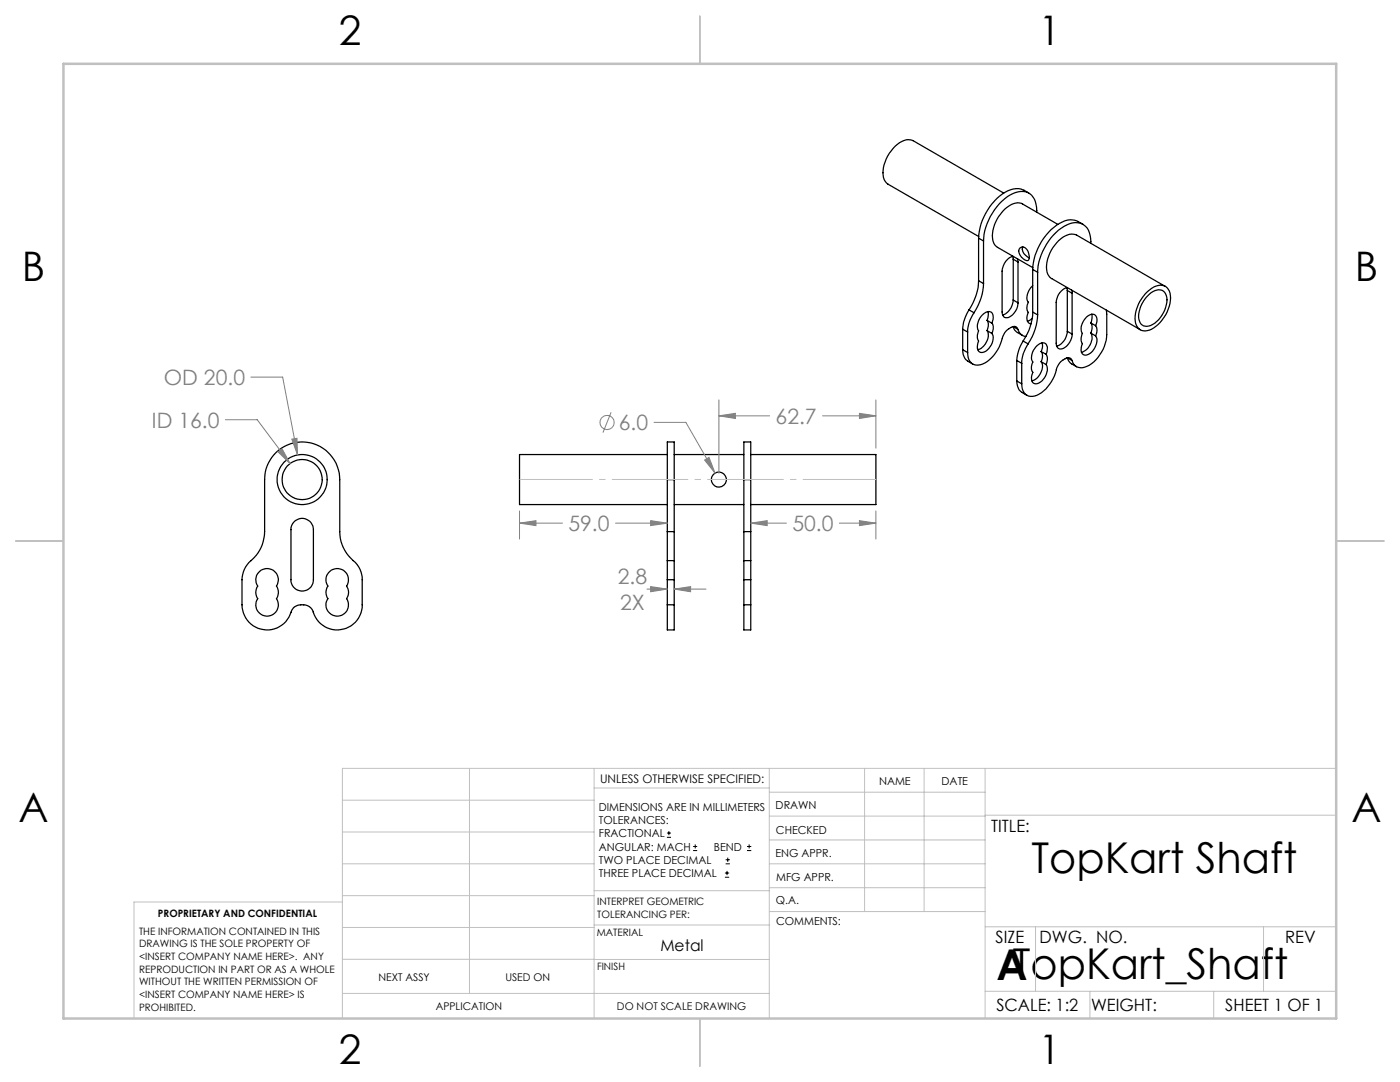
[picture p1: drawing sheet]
<svg xmlns="http://www.w3.org/2000/svg" width="279mm" height="216mm" viewBox="0 0 279 216" stroke-linecap="round" stroke-linejoin="round" font-family="sans-serif">
<g fill="none" stroke="#000" stroke-width=".25">
<path d="M200.3 38.5l-18.1-10.4a3.6 3.6 0 0 0-3.9 1.5 6.6 6.6 0 0 0-1.8 6.2l.7 .9 18.1 10.5M205.3 38.5a4.1 4.1 0 0 0-5.2 .2 11.9 11.9 0 0 0-4.8 8.8M195.3 56a11.1 11.1 0 0 1-1.9 5.8M195.3 47.5l1 .6M195.3 56l1 .6M195.3 47.5v8.5M196.3 56.6a11.1 11.1 0 0 1-1.9 5.8M196.3 48.1v8.5M202.1 51.2l.1 .5M202.2 51.2a3.2 3.2 0 0 0-2.2 2.9v8.2a.96 .96 0 0 0 .4 1 .96 .96 0 0 0 1.2-.1 3.4 3.4 0 0 0 1.6-2.8M202.2 59.9a3.2 3.2 0 0 1-2.1 2.9M202.2 51.7l1 .6"/>
<path d="M202.2 59.9l1 .5M202.2 51.7v8.2M203.1 51.6l.1 .7M203.2 52.3v8.1M203.6 49.5a1.22 1.22 0 0 1 1.7 1.2 1.17 1.17 0 0 1-.1 1.3 2.02 2.02 0 0 1-1.8-2.3zM204.1 49.3a1.91 1.91 0 0 0 1.3 2.2M206.1 57a3.3 3.3 0 0 0-1 3.1l.1 .2a1.97 1.97 0 0 0 0 2 1.47 1.47 0 0 0 .6 2.3M206.1 53.8l1 .5M206.1 53.8v8.5M206.9 42.3a4.1 4.1 0 0 0-1.8-3.9 5.1 5.1 0 0 0-5.1 1.7 12.1 12.1 0 0 0-3.7 8M207.1 54.3v8.5M211.1 44.8l-7-4.1a2.93 2.93 0 0 0-3.2 .7 6.9 6.9 0 0 0-2.6 7l.7 .9 7.1 4.1"/>
<path d="M212.9 57.4l.1 .6M213 57.4a3.2 3.2 0 0 0-2.2 3v8.1a1.04 1.04 0 0 0 .7 1.1 1.04 1.04 0 0 0 1.2-.4l1-1.4 .3-1.1M213 58l1 .5M213 58v8.1M213.9 57.9l.1 .6M214 58.5v8.2M216.1 44.8a3.9 3.9 0 0 0-4.7-.2 11.6 11.6 0 0 0-5.3 9.2M217.7 48.5a4.1 4.1 0 0 0-1.8-3.8 4.1 4.1 0 0 0-4.1 .8 11.9 11.9 0 0 0-4.7 8.8M228.6 58.6a3.9 3.9 0 0 1 3.7-1.6 2.58 2.58 0 0 1 1.3 3 7.7 7.7 0 0 1-4.2 5.9 1.98 1.98 0 0 1-2.8-1.9 7.6 7.6 0 0 1 2-5.4zM228.9 59.2a2.68 2.68 0 0 1 3.3-1.1 2.89 2.89 0 0 1 .4 3.2 5.2 5.2 0 0 1-3.7 3.8 1.68 1.68 0 0 1-1.7-2 6.2 6.2 0 0 1 1.7-3.9zM232.6 57.1l-17.7-10.2a3.6 3.6 0 0 0-4 1.5 6.6 6.6 0 0 0-1.8 6.3l.7 .9 17.8 10.2M192.1 69.8l.1 1a2.64 2.64 0 0 0 1.9 1.8"/>
<path d="M192.1 65.7l1 .6M192.1 69.8l1 .5M192.1 65.7v4.1M193.1 66.3v4M193.4 61.8a7.9 7.9 0 0 0-1.3 3.9M193.4 61.8l1 .6M194.4 62.4a7.1 7.1 0 0 0-1.3 3.9M197 66a2.99 2.99 0 0 1-1.9 3.8M197 63.9a2.19 2.19 0 0 1 0 2.1M197 63.9l.9 .6M197 66l.9 .5M197.2 62.2v.9l-.2 .8"/>
<path d="M197.9 64.5a1.95 1.95 0 0 1 0 2M197.9 64.5a1.61 1.61 0 0 0-.3-2.3 2.77 2.77 0 0 0-2.5 2.6v.7a.86 .86 0 0 1 0 1.1v.9l.2 .6-.1 .3a1.28 1.28 0 0 0 .7 1.9 3 3 0 0 0 2.2-3.6l-.2-.2M202.2 65.2a2.53 2.53 0 0 0 1.8 1.7M202.2 65.2l.9 .5M202.9 76a2.7 2.7 0 0 0 2 2.9M202.9 71.9l1 .6M202.9 76l1 .6M202.9 71.9v4.1M203.1 65.7a.8 .8 0 0 0-1.3-.4 3.5 3.5 0 0 0-2 2.8 6.5 6.5 0 0 1-4.6 4.7 2.05 2.05 0 0 1-2.1-2.5M203.1 65.7l.2 .4a1.77 1.77 0 0 0 1.5 1M203.9 72.5v4.1M204.2 68.1a8.2 8.2 0 0 0-1.3 3.8"/>
<path d="M204.2 68.1l1 .5M205.2 68.6a7 7 0 0 0-1.3 3.9M206 63.5l-1 .6M206.1 62.3a10.8 10.8 0 0 1-1.9 5.8M206.1 62.3l1 .5M207.1 62.8a11.1 11.1 0 0 1-1.9 5.8M207.8 72.2a2.85 2.85 0 0 1-1.2 3.5l-.6 .3M207.8 70.2a1.89 1.89 0 0 1 0 2M207.8 70.2l1 .5M207.8 72.2l1 .5M208 68.4l.1 .6-.3 1.2M208.8 70.7a2.21 2.21 0 0 1 0 2"/>
<path d="M208.8 70.7a1.58 1.58 0 0 0-.4-2.3 2.69 2.69 0 0 0-2.5 2.6v.8l.2 .4a1.97 1.97 0 0 0 0 2.1 1.58 1.58 0 0 0 .4 2.3 2.69 2.69 0 0 0 2.5-2.7v-.7l-.2-.5M213 71.4l.1 .4a2.77 2.77 0 0 0 1.7 1.4M213 66.1a3.2 3.2 0 0 1-2.1 3M213 66.1l1 .6M213 71.4l1 .5M214 71.9a.85 .85 0 0 0-1.4-.3 3.4 3.4 0 0 0-1.9 2.7 6.5 6.5 0 0 1-4.6 4.8 2.06 2.06 0 0 1-2.2-2.5M217.7 66.5a3 3 0 0 1-1.9 3.8M217.7 64.5a2.13 2.13 0 0 1 0 2M217.7 64.5l1 .5M217.7 66.5l1 .5M217.9 62.7v1l-.2 .8M218.7 65a1.58 1.58 0 0 0-.4-2.3 2.69 2.69 0 0 0-2.5 2.6v.7a.86 .86 0 0 1 0 1.1v.8l.2 .7a1.58 1.58 0 0 0 .4 2.2 2.86 2.86 0 0 0 2.5-3.3l-.2-.5"/>
<path d="M218.7 65a1.97 1.97 0 0 1 0 2M220.8 61.9l.1 4.9a7.5 7.5 0 0 1-4.4 6.5 1.81 1.81 0 0 1-2.5-1.4M55.1 90.3a7.5 7.5 0 0 1 8.2-1.5 7.5 7.5 0 0 1 4.5 6.9v10.4a7.7 7.7 0 0 0 3.1 6.1l.9 1.4 .5 1.5v5.6a5 5 0 0 1-4.5 4.9 5 5 0 0 1-5.4-3.8 2.48 2.48 0 0 0-2.5-1.1 2.48 2.48 0 0 0-2 1.9 5 5 0 0 1-5.6 3 5 5 0 0 1-4-4.9v-5a5.4 5.4 0 0 1 2.3-4.3 7.5 7.5 0 0 0 2.2-5.3v-10.4a7.4 7.4 0 0 1 2.3-5.4zM133.2 95.7v-7.5h1.3v7.5M133.2 90.7h-29.5v10h29.5M133.2 95.7h1.3M133.2 95.7v10.4M134.5 90.7h13.9M134.5 95.7v10.4M148.4 95.7v-7.5h1.4v7.5M148.4 95.7v10.4M148.4 95.7h1.4"/>
<path d="M149.8 90.7h25v10h-25M149.8 95.7v10.4M51.8 114a2.24 2.24 0 0 1 3 0 2.24 2.24 0 0 1 .4 2.9 2.21 2.21 0 0 1 0 2.6 2.25 2.25 0 0 1-1.9 3.4 2.25 2.25 0 0 1-1.9-3.4 2.21 2.21 0 0 1 0-2.6 2.19 2.19 0 0 1 .4-2.9zM58.8 104a2.26 2.26 0 0 1 2.4-.4 2.26 2.26 0 0 1 1.3 2.1v10a2.24 2.24 0 0 1-2.2 2.2 2.24 2.24 0 0 1-2.2-2.2v-10.4l.2-.7zM65.6 114.3a2.25 2.25 0 0 1 3.1-.4 2.25 2.25 0 0 1 .5 3 2.21 2.21 0 0 1 0 2.6 2.25 2.25 0 0 1-1.9 3.4 2.25 2.25 0 0 1-1.9-3.4 2.21 2.21 0 0 1 0-2.6 2.19 2.19 0 0 1 .2-2.6zM133.2 111.9v3.8M133.2 106.1v5.8M133.2 115.7h1.3M133.2 111.9h1.3M133.2 106.1h1.3M133.2 115.7v5M134.5 111.9v3.8"/>
<path d="M134.5 106.1v5.8M134.5 100.7h13.9M134.5 115.7v5M148.4 111.9v3.8M148.4 106.1v5.8M148.4 115.7h1.4M148.4 111.9h1.4M148.4 115.7v5M148.4 106.1h1.4M149.8 111.9v3.8M149.8 106.1v5.8M149.8 115.7v5"/>
<path d="M133.2 120.7v5h1.3v-5M133.2 120.7h1.3M148.4 120.7v5h1.4v-5M148.4 120.7h1.4"/>
<circle cx="60.3" cy="95.7" r="5"/>
<circle cx="60.3" cy="95.7" r="4"/>
<circle cx="143.5" cy="95.7" r="1.5"/>
</g>
<g fill="none" stroke="#808080" stroke-width=".2">
<path d="M50.1 75.2h6.3l3 15.6M143.5 79.8v14.6M174.8 79.8v9.6M45 83.7h6.3l6.6 8.8M55.5 90.2l.8-.6 1.6 2.9zM58.2 87.6l1.1-.1 .1 3.3zM122 82.3l-1.7 4M130.5 84.3h6.4l5.8 10.1M140.6 91.8l.9-.5 1.2 3.1zM143.5 83l3.3-.5v1zM143.5 83h10.1M164.1 83h10.7"/>
<path d="M171.5 82.5l3.3 .5-3.3 .5zM103.7 104.4l3.3-.5v1zM103.7 102v5.6M103.7 104.4h8.6M122.8 104.4h10.4M129.1 117.5h4.1M129.9 117.1l3.3 .4-3.3 .6zM129.9 103.9l3.3 .5-3.3 .5zM134.5 117.5l3.3-.4v1zM134.5 117.5h6.4M149.8 104.4l3.3-.5v1zM149.8 104.4h7.2"/>
<path d="M167.5 104.4h7.3M171.5 103.9l3.3 .5-3.3 .5zM174.8 102v5.6"/>
<circle cx="121.2" cy="84.3" r="1.4"/>
</g>
<g fill="none" stroke="#000" stroke-width=".2">
<path d="M133.1 167.1h.8M133.1 166.2h.8M133.5 165.8v.9M138.3 169.7h.8M138.3 168.9h.8M138.7 168.5v.8M144.7 175h.8M144.7 174.2h.8M144.8 172.4h.9M144.8 171.6h.9M145.1 173.8v.8M145.2 171.1v.9"/>
<path d="M149.1 169.7h.8M149.1 168.9h.8M149.5 168.5v.8"/>
</g>
<path d="M174.8 95.7h-71.1" fill="none" stroke="#c0c0c0" stroke-width=".2" stroke-dasharray="15.2 1.3 1.3 1.3" stroke-dashoffset=".6" stroke-linecap="butt"/>
<g fill="none" stroke="#c0c0c0" stroke-width=".2">
<path d="M68.3 159.7h50.3M93.7 153.3v44.9M118.6 153.3v49.9M118.6 157.2h34.9M153.5 153.3v49.9M153.5 158.1h43.1M172.5 153.3v28.6M184.4 153.3v28.6M196.6 153.3v49.9M266.7 153.3h-198.4v49.9M68.3 178.7h50.3M68.3 172.4h50.3"/>
<path d="M68.3 166h50.3M68.3 180h-41.6v23.2M118.6 177.7h35M153.5 167.6h43.1M153.5 162.8h43.1M153.5 172.4h43.1M153.5 177.1h43.1M196.6 162.7h70.1M68.3 198.2h85.2M68.3 191.4l85.2 .1M68.3 185.1h50.3M118.6 184.6h35"/>
<path d="M153.6 181.9h43M196.6 197.8h70.1M196.6 184.9h70.1M206.7 184.9v12.9M217.5 197.8v5.4M242.2 197.8v5.4M252.2 184.9v12.9"/>
</g>
<path d="M139.7 3.2v9.5M3.1 107.9h9.6M266.7 107.9h9.5M139.7 203.2v9.6" fill="none" stroke="#c0c0c0" stroke-width=".25"/>
<path d="M12.7 12.7h254v190.5h-254z" fill="none" stroke="#c0c0c0" stroke-width=".5"/>
<path d="M129.9 117.1l3.3 .4-3.3 .6zM134.5 117.5l3.3-.4v1zM129.9 103.9l3.3 .5-3.3 .5zM103.7 104.4l3.3-.5v1zM149.8 104.4l3.3-.5v1zM171.5 103.9l3.3 .5-3.3 .5zM143.5 83l3.3-.5v1zM171.5 82.5l3.3 .5-3.3 .5zM140.6 91.8l2.1 2.6-1.2-3.1zM55.5 90.2l2.4 2.3-1.6-2.9zM58.2 87.6l1.2 3.2-.1-3.3z" fill="#808080"/>
<g font-size="8.5">
<text x="205.9" y="174.2">TopKart Shaft</text>
<text x="198.9" y="195.5">ATopKart_Shaft</text>
</g>
<g font-size="8.1">
<text x="67.6" y="8.9">2</text>
<text x="207.3" y="8.9">1</text>
<text x="4.4" y="56.2">B</text>
<text x="270.4" y="56.2">B</text>
<text x="3.7" y="164.1">A</text>
<text x="269.7" y="164.1">A</text>
<text x="67.6" y="212.4">2</text>
<text x="207.3" y="212.4">1</text>
</g>
<g font-size="4.2" fill="#808080">
<text x="32.7" y="76.8">OD 20.0</text>
<text x="30.3" y="85.3">ID 16.0</text>
<text x="123.5" y="85.8">6.0</text>
<text x="154.8" y="84.6">62.7</text>
<text x="113.5" y="106">59.0</text>
<text x="158.1" y="106">50.0</text>
<text x="123.3" y="116.6">2.8</text>
<text x="123.7" y="121.7">2X</text>
</g>
<g font-size="3.4">
<text x="197.8" y="166">TITLE:</text>
<text x="198.7" y="188.1">SIZE</text>
<text x="207.5" y="188.1">DWG. NO.</text>
<text x="256.5" y="188.2">REV</text>
<text x="198.8" y="201.7">SCALE: 1:2</text>
<text x="217.7" y="201.8">WEIGHT:</text>
<text x="244.5" y="201.7">SHEET 1 OF 1</text>
</g>
<text font-size="3.2" x="131.8" y="189.8">Metal</text>
<text font-size="2.4" x="119.8" y="156.2">UNLESS OTHERWISE SPECIFIED:</text>
<g font-size="2.2">
<text x="119.5" y="161.8">DIMENSIONS ARE IN MILLIMETERS</text>
<text x="154.8" y="161.4">DRAWN</text>
<text x="175.4" y="156.6">NAME</text>
<text x="187.9" y="156.7">DATE</text>
<text x="119.5" y="164.4">TOLERANCES:</text>
<text x="119.5" y="167.1">FRACTIONAL</text>
<text x="154.9" y="166.3">CHECKED</text>
<text x="119.5" y="169.7">ANGULAR: MACH</text>
<text x="119.5" y="172.4">TWO PLACE DECIMAL</text>
<text x="142.5" y="169.7">BEND</text>
<text x="154.8" y="171">ENG APPR.</text>
<text x="119.5" y="175">THREE PLACE DECIMAL</text>
<text x="154.9" y="175.7">MFG APPR.</text>
<text x="154.9" y="180.4">Q.A.</text>
<text x="154.9" y="184.6">COMMENTS:</text>
</g>
<g font-size="2.1">
<text x="75.5" y="195.7">NEXT ASSY</text>
<text x="100.9" y="195.7">USED ON</text>
<text x="86.9" y="201.5">APPLICATION</text>
<text x="123.1" y="201.6">DO NOT SCALE DRAWING</text>
</g>
<g font-size="2">
<text x="31.5" y="182.9">PROPRIETARY AND CONFIDENTIAL</text>
<text x="119.2" y="180.6">INTERPRET GEOMETRIC</text>
<text x="119.2" y="183.1">TOLERANCING PER:</text>
<text x="27.8" y="186.5">THE INFORMATION CONTAINED IN THIS</text>
<text x="27.8" y="189">DRAWING IS THE SOLE PROPERTY OF</text>
<text x="27.8" y="191.6">&lt;INSERT COMPANY NAME HERE&gt;. ANY</text>
<text x="119.1" y="186.7">MATERIAL</text>
<text x="27.8" y="194.1">REPRODUCTION IN PART OR AS A WHOLE</text>
<text x="27.8" y="196.6">WITHOUT THE WRITTEN PERMISSION OF</text>
<text x="119.1" y="193.5">FINISH</text>
<text x="27.8" y="199.1">&lt;INSERT COMPANY NAME HERE&gt; IS</text>
<text x="27.8" y="201.7">PROHIBITED.</text>
</g>
</svg>
